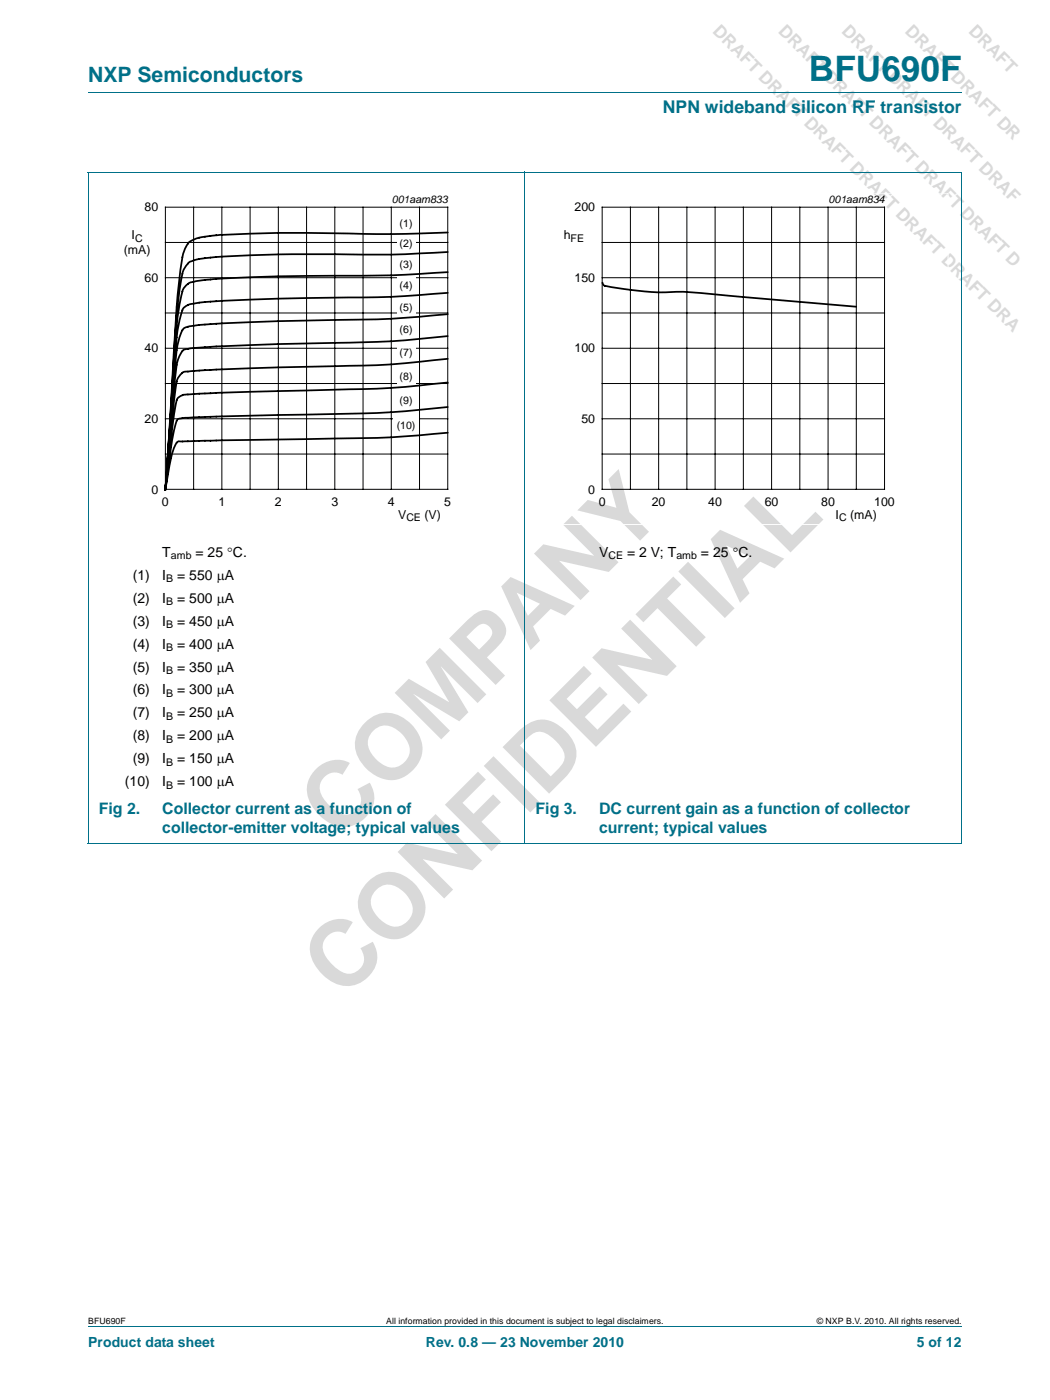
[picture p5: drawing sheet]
<svg xmlns="http://www.w3.org/2000/svg" width="210mm" height="280mm" viewBox="0 0 210 280" stroke-linecap="round" stroke-linejoin="round" font-family="sans-serif">
<path d="M17.6 18.5h174.7M104.9 34.4v134.5M192.3 34.5v134.3M192.3 34.4l-174.7 .1v134.3M17.6 168.8h174.7M17.6 265.5h174.7" fill="none" stroke="#007088" stroke-width=".2"/>
<path d="M20.4 38.6h81.8v66.4h-81.8z" fill="none" stroke="#fff" stroke-width=".2"/>
<g fill="none" stroke="#000" stroke-width=".2">
<path d="M33.1 41.5h56.4v56.4h-56.4zM33.1 48.5h56.4M33.1 55.6h56.4M38.7 41.5v56.4M44.4 41.5v56.4M50 41.5v56.4M55.6 41.5v56.4M61.3 41.5v56.4M66.9 41.5v56.4M72.6 41.5v56.4M78.2 41.5v56.4M83.9 41.5v56.4"/>
<path d="M33.1 62.6h56.4M33.1 76.7h56.4M33.1 69.7h56.4M33.1 90.8h56.4M33.1 83.8h56.4"/>
</g>
<g fill="#fff">
<path d="M79.3 43.2h3.8v3.6h-3.8z"/>
<path d="M79.3 47.2h3.8v3.6h-3.8z"/>
<path d="M79.3 51.3h3.8v3.5h-3.8z"/>
<path d="M79.3 55.5h3.8v3.5h-3.8z"/>
<path d="M79.3 59.8h3.8v3.6h-3.8z"/>
<path d="M79.3 64.3h3.8v3.5h-3.8z"/>
<path d="M79.3 68.9h3.8v3.5h-3.8z"/>
<path d="M79.3 73.7h3.8v3.5h-3.8z"/>
<path d="M79.3 78.4h3.8v3.6h-3.8z"/>
<path d="M78.5 83.6h5.2v3.5h-5.2z"/>
</g>
<path d="M89.5 58.6a200.7 200.7 0 0 1-22.6 1l-14.3 .3a109.1 109.1 0 0 0-14.8 1l-.2 .1a1.98 1.98 0 0 0-1.3 1.7 46.7 46.7 0 0 0-1.5 11.1l-1.7 24.2M89.5 54.4l-5.6 .4a572.1 572.1 0 0 1-28.3 .5l-4.1 .1a84.2 84.2 0 0 0-13.4 1.1 3.1 3.1 0 0 0-1.8 2.6 116 116 0 0 0-1.8 17.6l-1.4 21.3M89.5 50.4l-5.6 .3a171.3 171.3 0 0 1-17 .2l-13.3 .1a116 116 0 0 0-14.4 .9 3.4 3.4 0 0 0-2.7 2.9 144.8 144.8 0 0 0-2 20.7l-1.4 22.5M89.5 46.5a357 357 0 0 1-28.2 .1h-6.7a104.3 104.3 0 0 0-14.8 1 3.5 3.5 0 0 0-3.1 2.9 152 152 0 0 0-2 21.7l-1.6 25.9M120.4 56.6l.3 .5a59.4 59.4 0 0 0 15.9 1.3l34.6 3M89.5 76.5a179.5 179.5 0 0 1-22.6 1.5l-22.8 .6-6.5 .3a2.34 2.34 0 0 0-2.3 1.2l-.8 4.9-1.4 12.9M89.5 71.8a170 170 0 0 1-22.6 1.5l-22.8 .6-6.5 .4a2.07 2.07 0 0 0-2.2 1.7l-.7 5.2-1.6 16.7M89.5 67.2a179.3 179.3 0 0 1-22.6 1.4l-18.4 .5a111.1 111.1 0 0 0-11.6 .8 5.2 5.2 0 0 0-1.7 4.2l-2.1 23.9M89.5 62.9l-2.8 .2a169.1 169.1 0 0 1-19.8 .9l-14.3 .4a130.6 130.6 0 0 0-15 1 1.49 1.49 0 0 0-1.4 1.2 24.6 24.6 0 0 0-1.3 8l-1.8 23.4M89.5 86.6l-2.8 .2a169 169 0 0 1-19.8 .9l-30.4 .6a1.05 1.05 0 0 0-1.5 .8 37.9 37.9 0 0 0-1.9 8.8M89.5 81.4a312.9 312.9 0 0 1-34.9 1.7l-10.2 .2a57.5 57.5 0 0 0-8.9 .6 2.94 2.94 0 0 0-.6 1.7l-.8 4.7-1 7.6" fill="none" stroke="#000" stroke-width=".35"/>
<path d="M107.7 38.6h81.8v66.4h-81.8z" fill="none" stroke="#fff" stroke-width=".2"/>
<g fill="none" stroke="#000" stroke-width=".2">
<path d="M120.4 41.5h56.4v56.4h-56.4zM120.4 55.6h56.4M120.4 48.5h56.4M126 41.5v56.4M131.7 41.5v56.4M137.3 41.5v56.4M143 41.5v56.4M148.6 41.5v56.4M154.2 41.5v56.4M159.9 41.5v56.4M165.5 41.5v56.4M171.2 41.5v56.4"/>
<path d="M120.4 76.7h56.4M120.4 69.7h56.4M120.4 62.6h56.4M120.4 90.8h56.4M120.4 83.8h56.4"/>
</g>
<g font-size="18.3" fill="#d9d9d9">
<text x="67.9" y="168.3" transform="rotate(-45 67.9 168.3)">COMPANY</text>
<text x="68.5" y="200.1" transform="rotate(-45 68.5 200.1)">CONFIDENTIAL</text>
</g>
<text font-size="7" fill="#007088" x="161.7" y="16.2">BFU690F</text>
<text font-size="4.2" fill="#007088" x="17.6" y="16.4">NXP Semiconductors</text>
<g font-size="3.5" fill="#d9d9d9">
<text x="142.3" y="6.4" transform="rotate(45 142.3 6.4)">DRAFT DRAFT DRAFT DRAFT DRAFT DRAFT DRA</text>
<text x="155.4" y="6.4" transform="rotate(45 155.4 6.4)">DRAFT DRAFT DRAFT DRAFT DRAFT D</text>
<text x="168.1" y="6.4" transform="rotate(45 168.1 6.4)">DRAFT DRAFT DRAFT DRAF</text>
<text x="180.8" y="6.4" transform="rotate(45 180.8 6.4)">DRAFT DRAFT DR</text>
</g>
<text font-size="3.5" fill="#007088" x="132.5" y="22.6">NPN wideband silicon RF transistor</text>
<g font-size="3.2" fill="#007088">
<text x="19.7" y="162.8">Fig 2.</text>
<text x="32.4" y="162.8">Collector current as a function of</text>
<text x="32.4" y="166.7">collector-emitter voltage; typical values</text>
<text x="107.1" y="162.8">Fig 3.</text>
<text x="119.8" y="162.8">DC current gain as a function of collector</text>
<text x="119.8" y="166.7">current; typical values</text>
</g>
<g font-size="2.8">
<text x="32.4" y="111.4">T</text>
<text x="39.1" y="111.4">= 25 °C.</text>
<text x="119.8" y="111.4">V</text>
<text x="125.3" y="111.4">= 2 V; T</text>
<text x="140.1" y="111.4">= 25 °C.</text>
<text x="26.5" y="116">(1)</text>
<text x="32.4" y="116">I</text>
<text x="35.4" y="116">= 550 μA</text>
<text x="26.5" y="120.6">(2)</text>
<text x="26.5" y="125.2">(3)</text>
<text x="32.4" y="120.6">I</text>
<text x="32.4" y="125.2">I</text>
<text x="35.4" y="120.6">= 500 μA</text>
<text x="35.4" y="125.2">= 450 μA</text>
<text x="26.5" y="129.8">(4)</text>
<text x="32.4" y="129.8">I</text>
<text x="35.4" y="129.8">= 400 μA</text>
<text x="26.5" y="134.4">(5)</text>
<text x="32.4" y="134.4">I</text>
<text x="35.4" y="134.4">= 350 μA</text>
<text x="26.5" y="138.9">(6)</text>
<text x="26.5" y="143.5">(7)</text>
<text x="32.4" y="138.9">I</text>
<text x="32.4" y="143.5">I</text>
<text x="35.4" y="138.9">= 300 μA</text>
<text x="35.4" y="143.5">= 250 μA</text>
<text x="26.5" y="148.1">(8)</text>
<text x="32.4" y="148.1">I</text>
<text x="35.4" y="148.1">= 200 μA</text>
<text x="26.5" y="152.7">(9)</text>
<text x="32.4" y="152.7">I</text>
<text x="35.4" y="152.7">= 150 μA</text>
<text x="25" y="157.3">(10)</text>
<text x="32.4" y="157.3">I</text>
<text x="35.4" y="157.3">= 100 μA</text>
</g>
<g font-size="2.8" fill="#007088">
<text x="17.6" y="269.5">Product data sheet</text>
<text x="85.1" y="269.5">Rev. 0.8 — 23 November 2010</text>
<text x="183.3" y="269.5">5 of 12</text>
</g>
<g font-size="2.5">
<text x="26.3" y="47.9">I</text>
<text x="28.9" y="42.3">80</text>
<text x="112.7" y="47.9">h</text>
<text x="114.8" y="42.3">200</text>
<text x="24.7" y="50.9">(mA)</text>
<text x="28.9" y="56.4">60</text>
<text x="114.8" y="56.4">150</text>
<text x="28.9" y="70.5">40</text>
<text x="114.8" y="70.5">100</text>
<text x="28.9" y="84.6">20</text>
<text x="116.2" y="84.6">50</text>
<text x="30.3" y="98.7">0</text>
<text x="32.4" y="101.3">0</text>
<text x="43.7" y="101.3">1</text>
<text x="55" y="101.3">2</text>
<text x="66.2" y="101.3">3</text>
<text x="77.5" y="101.3">4</text>
<text x="88.8" y="101.3">5</text>
<text x="117.6" y="98.7">0</text>
<text x="119.7" y="101.3">0</text>
<text x="130.3" y="101.3">20</text>
<text x="141.6" y="101.3">40</text>
<text x="152.9" y="101.3">60</text>
<text x="164.2" y="101.3">80</text>
<text x="174.8" y="101.3">100</text>
<text x="79.6" y="103.8">V</text>
<text x="84.9" y="103.8">(V)</text>
<text x="167.1" y="103.8">I</text>
<text x="170" y="103.8">(mA)</text>
</g>
<g font-size="2.1">
<text x="78.3" y="40.6">001aam833</text>
<text x="165.6" y="40.6">001aam834</text>
<text x="79.9" y="45.5">(1)</text>
<text x="27" y="48.4">C</text>
<text x="79.9" y="49.5">(2)</text>
<text x="79.9" y="53.6">(3)</text>
<text x="114.1" y="48.4">FE</text>
<text x="79.9" y="57.8">(4)</text>
<text x="79.9" y="62.2">(5)</text>
<text x="79.9" y="66.6">(6)</text>
<text x="79.9" y="71.2">(7)</text>
<text x="79.9" y="76">(8)</text>
<text x="79.9" y="80.8">(9)</text>
<text x="79.3" y="85.9">(10)</text>
<text x="81.2" y="104.3">CE</text>
<text x="167.7" y="104.3">C</text>
<text x="34.2" y="111.9">amb</text>
<text x="121.6" y="111.9">CE</text>
<text x="135.2" y="111.9">amb</text>
<text x="33.2" y="116.5">B</text>
<text x="33.2" y="121.1">B</text>
<text x="33.2" y="125.7">B</text>
<text x="33.2" y="130.3">B</text>
<text x="33.2" y="134.9">B</text>
<text x="33.2" y="139.4">B</text>
<text x="33.2" y="144">B</text>
<text x="33.2" y="148.6">B</text>
<text x="33.2" y="153.2">B</text>
<text x="33.2" y="157.8">B</text>
</g>
<g font-size="1.7">
<text x="17.6" y="264.9">BFU690F</text>
<text x="77.2" y="264.9">All information provided in this document is subject to legal disclaimers.</text>
<text x="163.3" y="264.9">© NXP B.V. 2010. All rights reserved.</text>
</g>
</svg>
